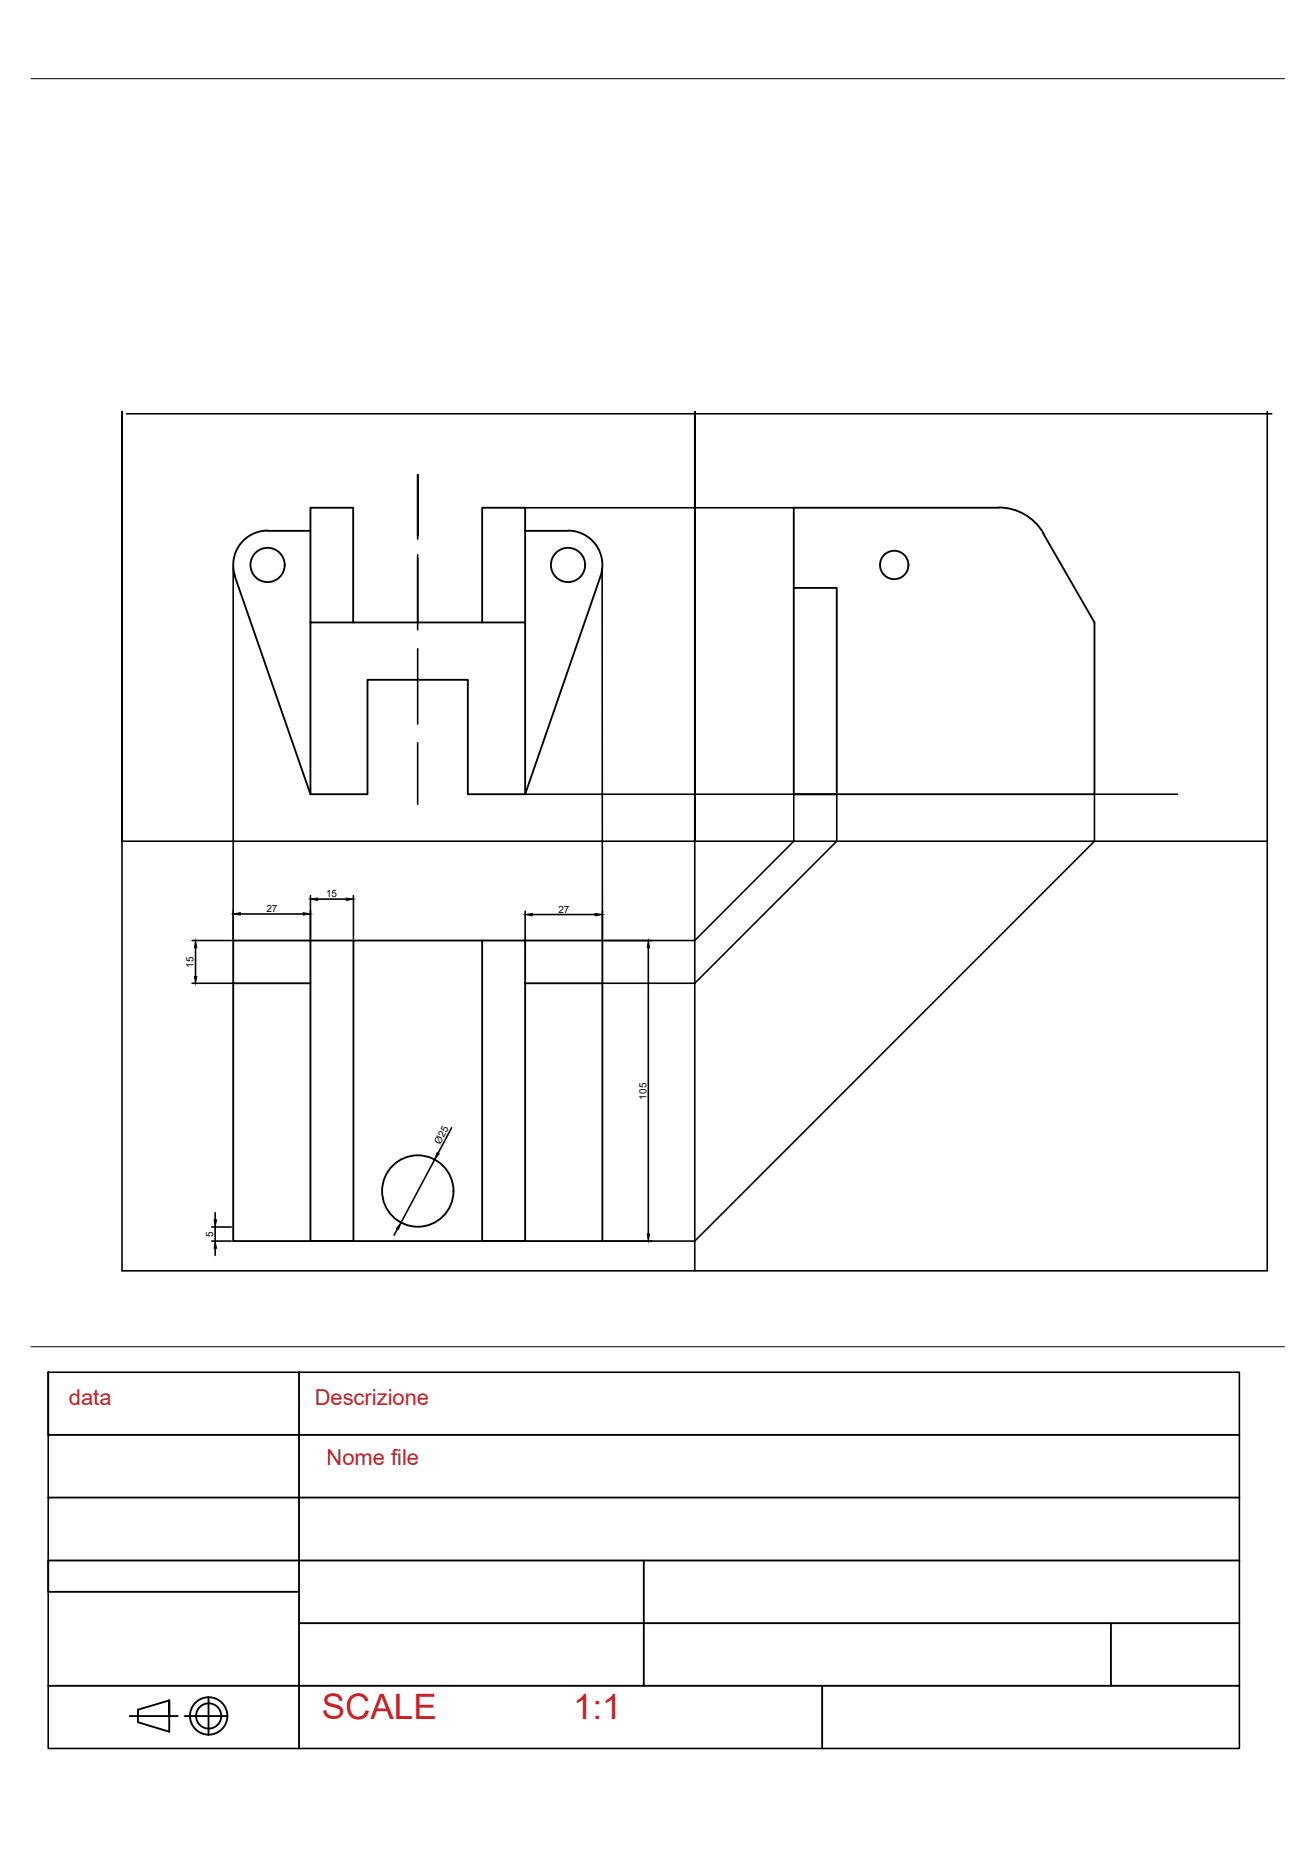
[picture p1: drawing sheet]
<svg xmlns="http://www.w3.org/2000/svg" width="210mm" height="297mm" viewBox="0 0 210 297" stroke-linecap="round" stroke-linejoin="round" font-family="sans-serif">
<!-- layer: 0 -->
<path d="M20.2 66h182.6M202.1 65.6v137h-182.6v-137v68.5h182.6M110.8 134.1v-68.5v137M7.7 218.8h190v60h-190z" fill="none" stroke="#000" stroke-width=".25"/>
<!-- layer: visibili -->
<g fill="none" stroke="#000" stroke-width=".3">
<path d="M37.5 91.9l12 34.7M42.7 84.6h6.8M42.7 84.6a5.5 5.5 0 0 0-5.2 7.3M49.5 99.2h34.3v27.4h-9.2v-18.2h-16v18.2h-9.1v-45.6h6.8v18.2M76.9 99.2v-18.2h6.9v18.2M83.8 84.6h6.8M90.6 84.6a5.5 5.5 0 0 1 5.2 7.3l-12 34.7M126.6 93.7h6.9v32.9h-6.9M159.3 81h-32.7v45.6h48v-27.4l-8.2-14.1M159.3 80.9a8.2 8.2 0 0 1 7.1 4.1M37.2 150h58.9v47.9h-58.9zM37.2 156.8h12.3"/>
<path d="M49.5 150v47.9h6.9v-47.9M76.9 150v47.9h6.9v-47.9M83.8 156.8h12.3M7.7 218.8v10h190M47.7 218.8v60M7.7 238.8h190M47.7 258.8h150M102.7 248.8v20M177.2 258.8v10M197.7 248.8h-190v5h40M7.7 268.8h190M20.7 273.6h6.3"/>
<path d="M22 273.6v-1v2l5 1.5v-5v2.5h1.3M27 271.1l-5 1.5M29.4 273.6h6.9M33.3 270.6v6M131.1 268.8v10"/>
<circle cx="42.7" cy="90.1" r="2.73"/>
<circle cx="90.6" cy="90.1" r="2.73"/>
<circle cx="142.6" cy="90.1" r="2.27"/>
<circle cx="66.6" cy="189.9" r="5.7"/>
<circle cx="33.3" cy="273.6" r="2.98"/>
<circle cx="33.3" cy="273.6" r="2.01"/>
</g>
<!-- layer: sym -->
<path d="M66.6 85.4v-9.7v10.3M66.6 88.4v12M66.6 103.4v12.1M66.6 118.4v9.8" fill="none" stroke="#000" stroke-width=".25"/>
<!-- layer: prog -->
<path d="M37.2 90.6v59.4M83.8 81h42.8M96 90.7l.1 59.3h14.7l15.8-15.9v-7.5h-42.8M133.5 126.6v7.5l-22.7 22.7h-14.7M187.8 126.6h-13.2v7.5l-63.8 63.8h-14.7" fill="none" stroke="#000" stroke-width=".25"/>
<!-- layer: quota -->
<g fill="none" stroke="#000" stroke-width=".25">
<path d="M30.6 150h6.3M30.6 156.8h6.9M31.2 151.1v4.6M37.2 145.1v4.6M38.3 145.7h10.1M49.5 142.8v7.5M50.7 143.4h4.5M56.4 142.8v6.9M83.8 145.3v5.3M84.9 145.8h10M96.1 145.3v4.4M96.4 150h7.6"/>
<path d="M103.4 151.1v45.6M72 179.8l-2.1 4.1M33.8 197.9h3.1M33.8 195.6h3.1M34.3 193.4v1.1M34.3 195.6v2.3M34.3 199v1.2M63.4 195.9l-.5 1M69.3 184.9l-5.3 10.1M96.4 197.9h7.6"/>
</g>
<g fill="#000" stroke="#000" stroke-width=".16">
<path d="M31.2 150l.2 1.1h-.4zM31 155.7h.4l-.2 1.1zM37.2 145.7l1.1-.2v.4zM48.4 145.5l1.1 .2-1.1 .2zM49.5 143.4l1.2-.2v.4zM55.2 143.2l1.2 .2-1.2 .2zM83.8 145.8l1.1-.2v.4zM94.9 145.6l1.2 .2-1.2 .2zM103.4 150l.2 1.1h-.4zM34.3 197.9l.2 1.1h-.4zM34.1 194.5h.4l-.2 1.1zM64 195l-.4 1-.4-.2z"/>
<path d="M69.7 183.8l.3 .2-.7 .9zM103.2 196.7h.4l-.2 1.2z"/>
</g>
<!-- layer: 0 -->
<path d="M4.9 12.5h200M4.9 214.7h200" fill="none" stroke="#000" stroke-width=".16"/>
<g font-size="5.6" fill="#cd2027">
<text x="51.3" y="274">SCALE</text>
<text x="91.4" y="274">1:1</text>
</g>
<g font-size="3.5" fill="#cd2027">
<text x="11" y="224.1">data</text>
<text x="50.2" y="224">Descrizione</text>
<text x="52.1" y="233.5">Nome file</text>
</g>
<g font-size="1.6">
<text x="52" y="143.1">15</text>
<text x="42.5" y="145.4">27</text>
<text x="89.1" y="145.6">27</text>
<text x="30.9" y="154.3" transform="rotate(-90 30.9 154.3)">15</text>
<text x="103.1" y="175.3" transform="rotate(-90 103.1 175.3)">105</text>
<text x="70.2" y="182.5" transform="rotate(-62 70.2 182.5)">Ø25</text>
<text x="34" y="197.2" transform="rotate(-90 34 197.2)">5</text>
</g>
</svg>
